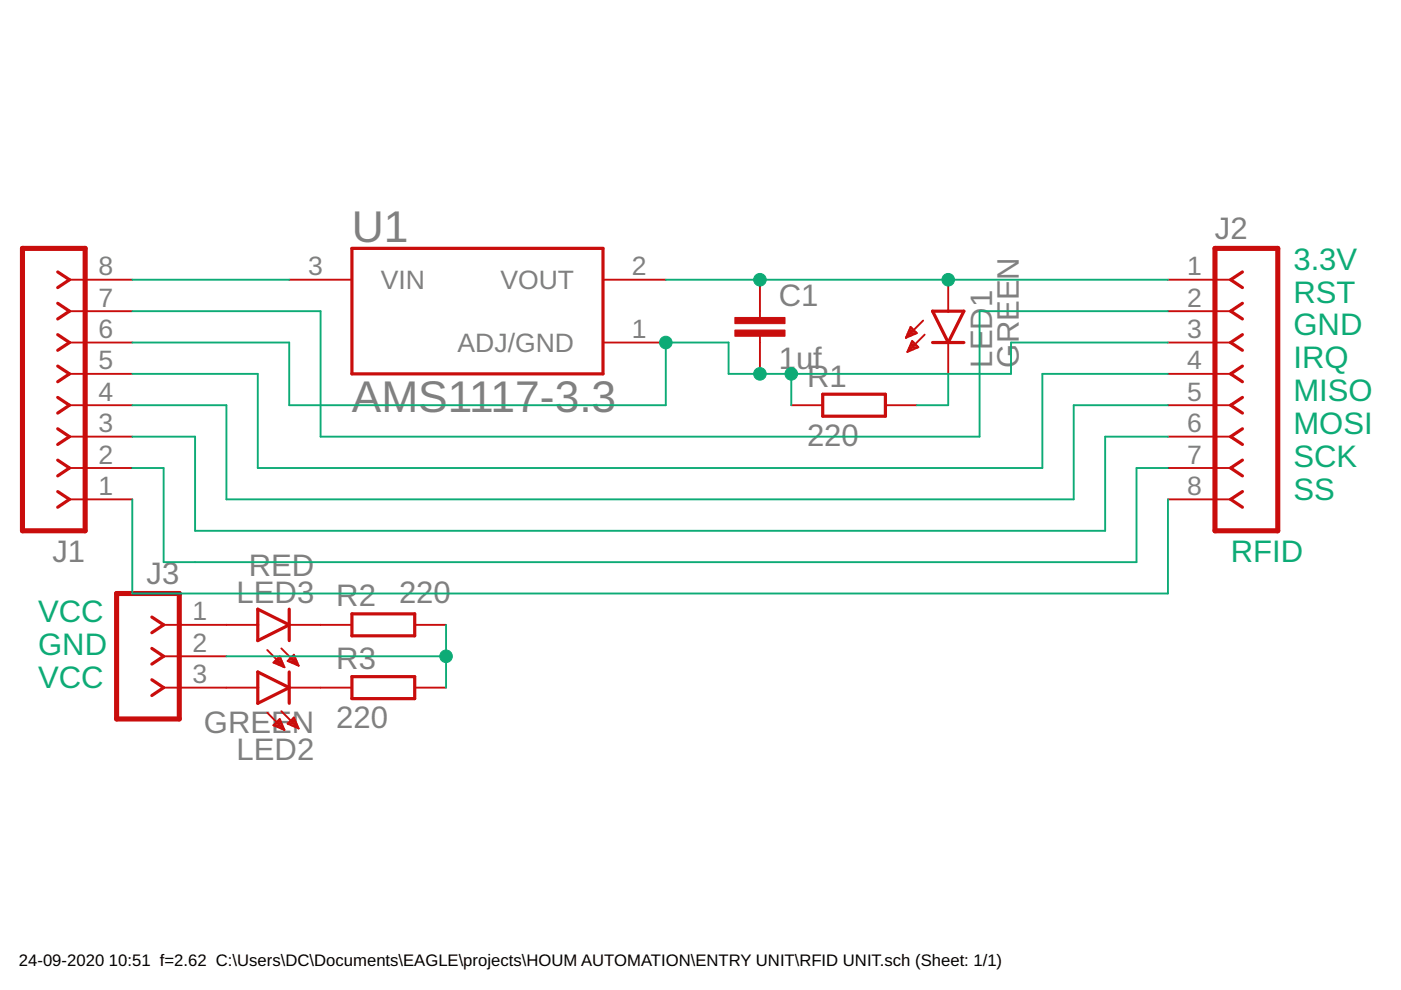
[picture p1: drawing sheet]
<svg xmlns="http://www.w3.org/2000/svg" width="297mm" height="210mm" viewBox="0 0 297 210" stroke-linecap="round" stroke-linejoin="round" font-family="sans-serif">
<g fill="none" stroke="#c90d0c" stroke-width=".4">
<path d="M14.7 59.3h13.3M61.3 59.3h13.3M127.8 59.3h13.4M161.1 59.3v8M201 59.3v6.7M247.6 59.3h13.3M14.7 72.6h13.3M14.7 79.3h13.3M14.7 66h13.3M127.8 72.6h13.4M161.1 71.3v8M192.1 71.5h.3"/>
<path d="M192.3 71.1h.9M192.4 70.8h1.7M192.5 74.4h.3M192.6 70.4h1.6M192.6 74.1h1.1M192.7 70h1.1M192.8 73.7h1.7M192.9 69.7h.5M193 73.3h1.4M193.1 69.3l1.3 1.3-2.3 1zM193.1 73h1M193.3 72.6h.4"/>
<path d="M193.4 72.3l1.3 1.3-2.3 1zM195.7 68l-3.6 3.6M196 71l-3.6 3.6M201 72.6v6.7M247.6 72.6h13.3M247.6 79.3h13.3M247.6 66h13.3M14.7 85.9h13.3M14.7 99.2h13.3M14.7 92.6h13.3M167.8 85.9h6.6M187.7 85.9h6.7"/>
<path d="M247.6 85.9h13.3M247.6 99.2h13.3M247.6 92.6h13.3M14.7 105.9h13.3M247.6 105.9h13.3M34.7 132.5h20M34.7 139.1h13.3M56.7 137.8l3.6 3.7M58.6 139.8h1M59 139.5h.5M59.6 137.5l3.7 3.6M61.3 139.8h1.4"/>
<path d="M61.3 132.5h13.3M61.7 139.5h.9M62 139.1h.4M62.3 138.8l1 2.3-2.3-1zM87.9 132.5h6.7M34.7 145.8h20M56.7 151.1l3.6 3.7M58 153.8l2.3 1M58 153.8l1.3-1.4 1 2.4M58 140.5l1.3-1.4 1 2.4zM58 153.8h1.9M58.2 140.6h1.7"/>
<path d="M58.3 140.2h1.5M58.3 153.4h1.4M58.7 153.1h.9M58.9 154.2h1.1M59 140.9h1.1M59.1 152.7h.3M59.6 150.8l3.7 3.7M59.7 154.5h.5M59.9 141.3h.3M61 153.4l1.3-1.3 1 2.4zM61 153.4h1.9M61.1 140.2h1.8"/>
<path d="M61.3 145.8h13.3M61.4 153.1h1.3M61.7 152.7h.8M61.8 153.8h1.2M62 140.6h1.1M62.1 152.3h.3M62.6 154.2h.6M62.8 140.9h.4M87.9 145.8h6.7"/>
</g>
<g fill="#c90d0c" stroke="#c90d0c" stroke-width=".21">
<path d="M155.8 70h10.6v1.3h-10.6z"/>
<path d="M155.8 67.3h10.6v1.3h-10.6z"/>
</g>
<g fill="none" stroke="#c90d0c" stroke-width=".68">
<path d="M12.2 57.7l2.5 1.6-2.5 1.7M74.6 52.7h53.2v26.6h-53.2zM263.4 57.7l-2.5 1.6 2.5 1.7M12.2 77.6l2.5 1.7-2.5 1.6M12.2 71l2.5 1.6-2.5 1.7M12.2 64.3l2.5 1.7-2.5 1.6M197.7 66h6.7l-3.4 6.6zM197.7 72.6h6.7M263.4 64.3l-2.5 1.7 2.5 1.6M263.4 71l-2.5 1.6 2.5 1.7M263.4 77.6l-2.5 1.7 2.5 1.6M12.2 97.6l2.5 1.6-2.5 1.7"/>
<path d="M12.2 90.9l2.5 1.7-2.5 1.6M12.2 84.3l2.5 1.6-2.5 1.7M174.4 83.6h13.3v4.6h-13.3zM263.4 84.3l-2.5 1.6 2.5 1.7M263.4 90.9l-2.5 1.7 2.5 1.6M263.4 97.6l-2.5 1.6 2.5 1.7M12.2 104.2l2.5 1.7-2.5 1.6M263.4 104.2l-2.5 1.7 2.5 1.6M32.2 130.8l2.5 1.7-2.5 1.7M32.2 137.5l2.5 1.6-2.5 1.7M54.7 129.2l6.6 3.3-6.6 3.3zM61.3 129.2v6.6"/>
<path d="M74.6 130.2h13.3v4.6h-13.3zM32.2 144.1l2.5 1.7-2.5 1.7M54.7 142.5l6.6 3.3-6.6 3.3zM61.3 142.5v6.6M74.6 143.5h13.3v4.6h-13.3z"/>
</g>
<path d="M4.8 52.7h13.3v59.8h-13.3zM257.6 52.7h13.3v59.8h-13.3zM24.7 125.8h13.3v26.6h-13.3z" fill="none" stroke="#c90d0c" stroke-width="1.1"/>
<g fill="none" stroke="#0dab76" stroke-width=".4">
<path d="M28 59.3h33.3M141.2 59.3h106.4M28 66h40v26.6h139.7v-26.6h39.9M28 79.3h26.7v19.9h166.3v-19.9h26.6M28 72.6h33.3v13.3h79.9v-13.3h13.3v6.7h59.9v-6.7h33.2M167.8 79.3v6.6M201 79.3v6.6h-6.6M28 92.6h13.4v19.9h192.9v-19.9h13.3M28 99.2h6.7v20h206.3v-20h6.6M28 85.9h20v20h179.6v-20h20M28 105.9v19.9h219.6v-19.9M48 139.1h46.6"/>
<path d="M94.6 132.5v13.3"/>
</g>
<g fill="#0dab76" stroke="#0dab76" stroke-width=".21">
<circle cx="161.1" cy="59.3" r="1.33"/>
<circle cx="201" cy="59.3" r="1.33"/>
<circle cx="161.1" cy="79.3" r="1.33"/>
<circle cx="141.2" cy="72.6" r="1.33"/>
<circle cx="167.8" cy="79.3" r="1.33"/>
<circle cx="94.6" cy="139.1" r="1.33"/>
</g>
<g font-size="9.4" fill="#808080">
<text x="74.6" y="51.3">U1</text>
<text x="74.6" y="87.3">AMS1117-3.3</text>
</g>
<g font-size="6.6" fill="#808080">
<text x="257.6" y="50.7">J2</text>
<text x="216" y="59.3" transform="rotate(-90 216 59.3)">N</text>
<text x="165.1" y="65">C1</text>
<text x="210.4" y="65.1" transform="rotate(-90 210.4 65.1)">1</text>
<text x="210.4" y="77.9" transform="rotate(-90 210.4 77.9)">LED</text>
<text x="216" y="77.9" transform="rotate(-90 216 77.9)">GREE</text>
<text x="165.1" y="78.3">1uf</text>
<text x="171.1" y="82">R1</text>
<text x="171.1" y="94.6">220</text>
<text x="11.1" y="119.2">J1</text>
<text x="31.1" y="123.8">J3</text>
<text x="52.7" y="122.2">RED</text>
<text x="50.2" y="127.8">LED3</text>
<text x="71.3" y="128.6">R2</text>
<text x="84.6" y="127.8">220</text>
<text x="71.3" y="141.9">R3</text>
<text x="43.2" y="155.4">GREEN</text>
<text x="71.3" y="154.4">220</text>
<text x="50.2" y="161.1">LED2</text>
</g>
<g font-size="6.6" fill="#0dab76">
<text x="274.2" y="57.2">3.3V</text>
<text x="274.2" y="64.1">RST</text>
<text x="274.2" y="71.1">GND</text>
<text x="274.2" y="78.1">IRQ</text>
<text x="274.2" y="85.1">MISO</text>
<text x="274.2" y="92.1">MOSI</text>
<text x="274.2" y="99.1">SCK</text>
<text x="274.2" y="106">SS</text>
<text x="260.9" y="119.2">RFID</text>
<text x="8.1" y="131.8">VCC</text>
<text x="8.1" y="138.8">GND</text>
<text x="8.1" y="145.8">VCC</text>
</g>
<g font-size="5.6" fill="#808080">
<text x="20.9" y="58.4">8</text>
<text x="65.4" y="58.4">3</text>
<text x="134" y="58.4">2</text>
<text x="251.7" y="58.4">1</text>
<text x="20.9" y="65">7</text>
<text x="80.7" y="61.3">VIN</text>
<text x="106.1" y="61.3">VOUT</text>
<text x="251.7" y="65">2</text>
<text x="20.9" y="71.7">6</text>
<text x="134" y="71.7">1</text>
<text x="251.7" y="71.7">3</text>
<text x="97" y="74.6">ADJ/GND</text>
<text x="20.9" y="78.3">5</text>
<text x="251.7" y="78.3">4</text>
<text x="20.9" y="85">4</text>
<text x="251.7" y="85">5</text>
<text x="20.9" y="91.6">3</text>
<text x="251.7" y="91.6">6</text>
<text x="20.9" y="98.3">2</text>
<text x="251.7" y="98.3">7</text>
<text x="20.9" y="104.9">1</text>
<text x="251.7" y="104.9">8</text>
<text x="40.8" y="131.6">1</text>
<text x="40.8" y="138.2">2</text>
<text x="40.8" y="144.9">3</text>
</g>
<g font-size="3.5">
<text x="4" y="204.9">24-09-2020</text>
<text x="23.1" y="204.9">10:51 f=2.62 C:\Users\DC\Documents\EAGLE\projects\HOUM AUTOMATION\ENTRY UNIT\RFID UNIT.sch (Sheet: 1/1)</text>
</g>
</svg>
